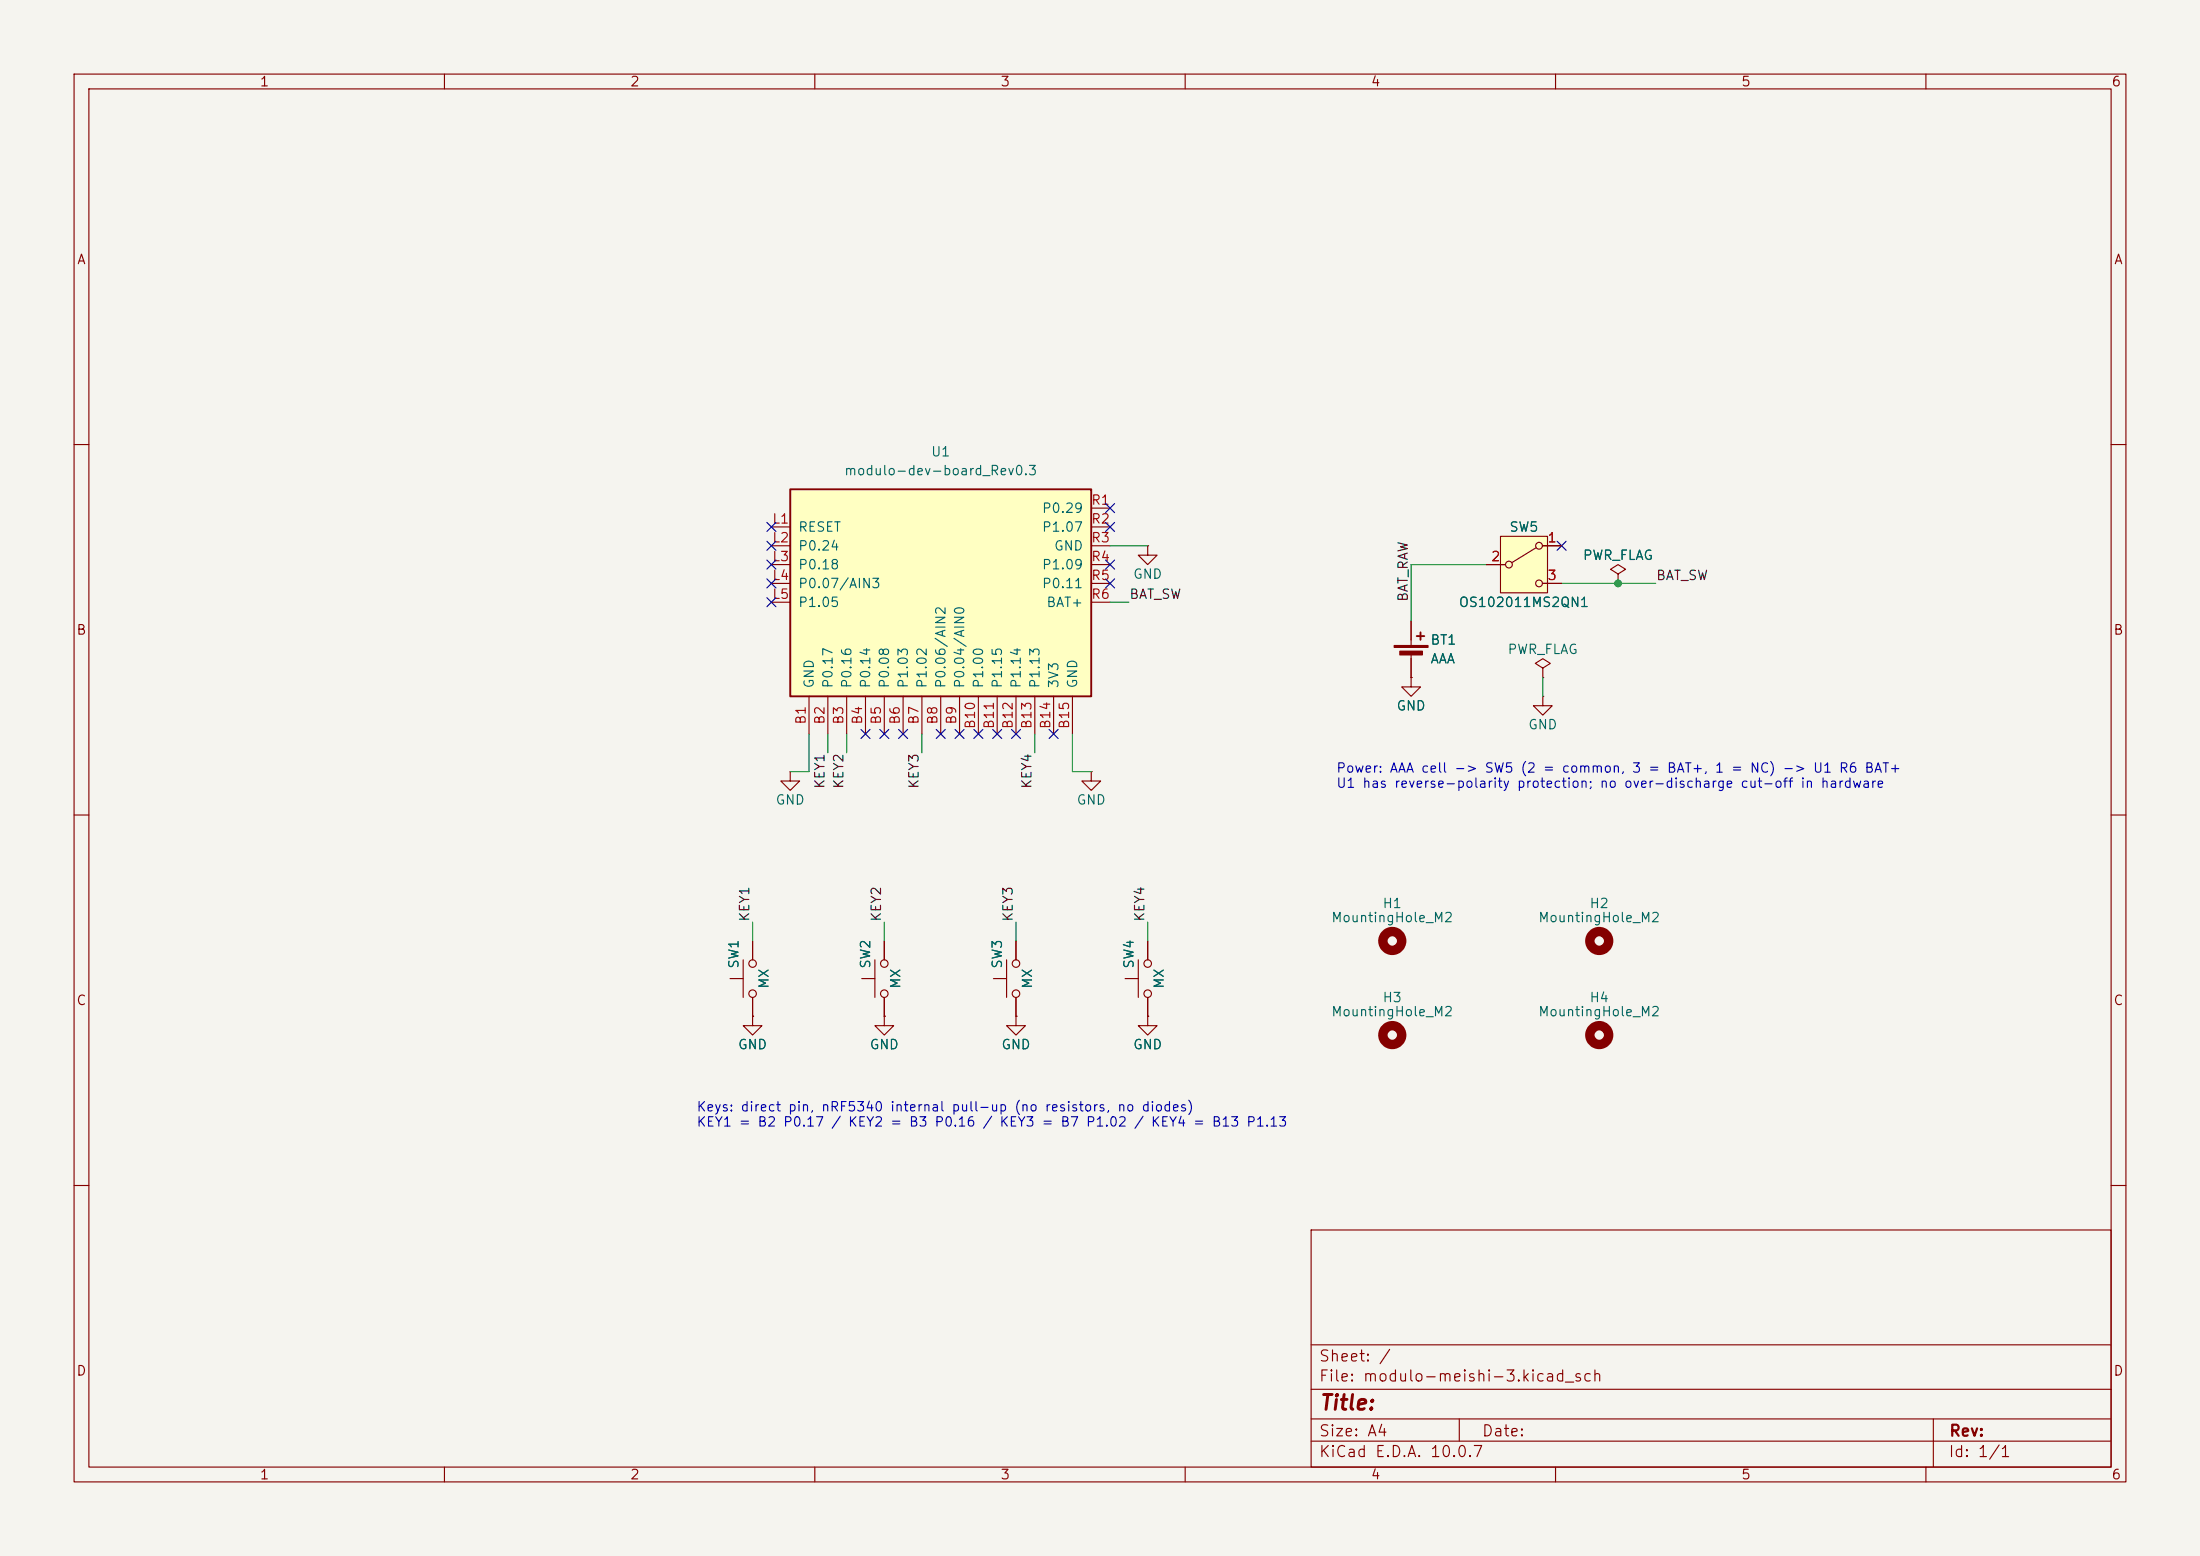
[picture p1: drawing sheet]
(kicad_sch
 (version 20260306)
 (generator "eeschema")
 (generator_version "10.0")
 (paper "A4")
 (lib_symbols
  (symbol "Device:Battery_Cell"
   (pin_numbers (hide yes))
   (pin_names
    (offset 0) (hide yes)) (exclude_from_sim no) (in_bom yes) (on_board yes)
   (in_pos_files yes)
   (duplicate_pin_numbers_are_jumpers no)
   (property "Reference" "BT" (at 2.54 2.54 0) (show_name no) (do_not_autoplace no) (effects (font (size 1.27 1.27)) (justify left)))
   (property "Value" "Battery_Cell" (at 2.54 0 0) (show_name no) (do_not_autoplace no) (effects (font (size 1.27 1.27)) (justify left)))
   (property "Footprint" "" (at 0 1.524 90) (show_name no) (do_not_autoplace no) (hide yes) (effects (font (size 1.27 1.27))))
   (property "Datasheet" "" (at 0 1.524 90) (show_name no) (do_not_autoplace no) (hide yes) (effects (font (size 1.27 1.27))))
   (property "Description" "Single-cell battery" (at 0 0 0) (show_name no) (do_not_autoplace no) (hide yes) (effects (font (size 1.27 1.27))))
   (property "Sim.Device" "V" (at 0 0 0) (show_name no) (do_not_autoplace no) (hide yes) (effects (font (size 1.27 1.27))))
   (property "Sim.Type" "DC" (at 0 0 0) (show_name no) (do_not_autoplace no) (hide yes) (effects (font (size 1.27 1.27))))
   (property "Sim.Pins" "1=+ 2=-" (at 0 0 0) (show_name no) (do_not_autoplace no) (hide yes) (effects (font (size 1.27 1.27))))
   (symbol "Battery_Cell_0_1"
    (rectangle (start -2.286 1.778) (end 2.286 1.524) (stroke (width 0) (type default)) (fill (type outline)))
    (rectangle (start -1.524 1.016) (end 1.524 0.508) (stroke (width 0) (type default)) (fill (type outline)))
    (polyline (pts (xy 0 1.778) (xy 0 2.54)) (stroke (width 0) (type default)) (fill (type none)))
    (polyline (pts (xy 0 0.762) (xy 0 0)) (stroke (width 0) (type default)) (fill (type none)))
    (polyline (pts (xy 0.762 3.048) (xy 1.778 3.048)) (stroke (width 0.254) (type default)) (fill (type none)))
    (polyline (pts (xy 1.27 3.556) (xy 1.27 2.54)) (stroke (width 0.254) (type default)) (fill (type none))))
   (symbol "Battery_Cell_1_1"
    (pin passive line (at 0 5.08 270) (length 2.54) (name "+" (effects (font (size 1.27 1.27)))) (number "1" (effects (font (size 1.27 1.27)))))
    (pin passive line (at 0 -2.54 90) (length 2.54) (name "-" (effects (font (size 1.27 1.27)))) (number "2" (effects (font (size 1.27 1.27))))))
   (embedded_fonts no))
  (symbol "Mechanical:MountingHole"
   (pin_names
    (offset 1.016)) (exclude_from_sim no) (in_bom no) (on_board yes)
   (in_pos_files yes)
   (duplicate_pin_numbers_are_jumpers no)
   (property "Reference" "H" (at 0 5.08 0) (show_name no) (do_not_autoplace no) (effects (font (size 1.27 1.27))))
   (property "Value" "MountingHole" (at 0 3.175 0) (show_name no) (do_not_autoplace no) (effects (font (size 1.27 1.27))))
   (property "Footprint" "" (at 0 0 0) (show_name no) (do_not_autoplace no) (hide yes) (effects (font (size 1.27 1.27))))
   (property "Datasheet" "" (at 0 0 0) (show_name no) (do_not_autoplace no) (hide yes) (effects (font (size 1.27 1.27))))
   (property "Description" "Mounting Hole without connection" (at 0 0 0) (show_name no) (do_not_autoplace no) (hide yes) (effects (font (size 1.27 1.27))))
   (symbol "MountingHole_0_1"
    (circle (center 0 0) (radius 1.27) (stroke (width 1.27) (type default)) (fill (type none))))
   (embedded_fonts no))
  (symbol "Switch:SW_Push"
   (pin_numbers (hide yes))
   (pin_names
    (offset 1.016) (hide yes)) (exclude_from_sim no) (in_bom yes) (on_board yes)
   (in_pos_files yes)
   (duplicate_pin_numbers_are_jumpers no)
   (property "Reference" "SW" (at 1.27 2.54 0) (show_name no) (do_not_autoplace no) (effects (font (size 1.27 1.27)) (justify left)))
   (property "Value" "SW_Push" (at 0 -1.524 0) (show_name no) (do_not_autoplace no) (effects (font (size 1.27 1.27))))
   (property "Footprint" "" (at 0 5.08 0) (show_name no) (do_not_autoplace no) (hide yes) (effects (font (size 1.27 1.27))))
   (property "Datasheet" "" (at 0 5.08 0) (show_name no) (do_not_autoplace no) (hide yes) (effects (font (size 1.27 1.27))))
   (property "Description" "Push button switch, generic, two pins" (at 0 0 0) (show_name no) (do_not_autoplace no) (hide yes) (effects (font (size 1.27 1.27))))
   (symbol "SW_Push_0_1"
    (circle (center -2.032 0) (radius 0.508) (stroke (width 0) (type default)) (fill (type none)))
    (polyline (pts (xy 0 1.27) (xy 0 3.048)) (stroke (width 0) (type default)) (fill (type none)))
    (circle (center 2.032 0) (radius 0.508) (stroke (width 0) (type default)) (fill (type none)))
    (polyline (pts (xy 2.54 1.27) (xy -2.54 1.27)) (stroke (width 0) (type default)) (fill (type none)))
    (pin passive line (at -5.08 0 0) (length 2.54) (name "1" (effects (font (size 1.27 1.27)))) (number "1" (effects (font (size 1.27 1.27)))))
    (pin passive line (at 5.08 0 180) (length 2.54) (name "2" (effects (font (size 1.27 1.27)))) (number "2" (effects (font (size 1.27 1.27))))))
   (embedded_fonts no))
  (symbol "Switch:SW_SPDT"
   (pin_names
    (offset 0) (hide yes)) (exclude_from_sim no) (in_bom yes) (on_board yes)
   (in_pos_files yes)
   (duplicate_pin_numbers_are_jumpers no)
   (property "Reference" "SW" (at 0 5.08 0) (show_name no) (do_not_autoplace no) (effects (font (size 1.27 1.27))))
   (property "Value" "SW_SPDT" (at 0 -5.08 0) (show_name no) (do_not_autoplace no) (effects (font (size 1.27 1.27))))
   (property "Footprint" "" (at 0 0 0) (show_name no) (do_not_autoplace no) (hide yes) (effects (font (size 1.27 1.27))))
   (property "Datasheet" "" (at 0 -7.62 0) (show_name no) (do_not_autoplace no) (hide yes) (effects (font (size 1.27 1.27))))
   (property "Description" "Switch, single pole double throw" (at 0 0 0) (show_name no) (do_not_autoplace no) (hide yes) (effects (font (size 1.27 1.27))))
   (symbol "SW_SPDT_0_1"
    (circle (center -2.032 0) (radius 0.4572) (stroke (width 0) (type default)) (fill (type none)))
    (polyline (pts (xy -1.651 0.254) (xy 1.651 2.286)) (stroke (width 0) (type default)) (fill (type none)))
    (circle (center 2.032 2.54) (radius 0.4572) (stroke (width 0) (type default)) (fill (type none)))
    (circle (center 2.032 -2.54) (radius 0.4572) (stroke (width 0) (type default)) (fill (type none))))
   (symbol "SW_SPDT_1_1"
    (rectangle (start -3.175 3.81) (end 3.175 -3.81) (stroke (width 0) (type default)) (fill (type background)))
    (pin passive line (at 5.08 2.54 180) (length 2.54) (name "A" (effects (font (size 1.27 1.27)))) (number "1" (effects (font (size 1.27 1.27)))))
    (pin passive line (at -5.08 0 0) (length 2.54) (name "B" (effects (font (size 1.27 1.27)))) (number "2" (effects (font (size 1.27 1.27)))))
    (pin passive line (at 5.08 -2.54 180) (length 2.54) (name "C" (effects (font (size 1.27 1.27)))) (number "3" (effects (font (size 1.27 1.27))))))
   (embedded_fonts no))
  (symbol "modulo-meishi-3:modulo-dev-board_Rev0.3"
   (pin_names
    (offset 1.016)) (exclude_from_sim no) (in_bom yes) (on_board yes)
   (in_pos_files yes)
   (duplicate_pin_numbers_are_jumpers no)
   (property "Reference" "U" (at 0 12.7 0) (show_name no) (do_not_autoplace no) (effects (font (size 1.27 1.27))))
   (property "Value" "modulo-dev-board_Rev0.3" (at 0 -20.32 0) (show_name no) (do_not_autoplace no) (effects (font (size 1.27 1.27))))
   (property "Footprint" "" (at 0 0 0) (show_name no) (do_not_autoplace no) (hide yes) (effects (font (size 1.27 1.27))))
   (property "Datasheet" "" (at 0 0 0) (show_name no) (do_not_autoplace no) (hide yes) (effects (font (size 1.27 1.27))))
   (property "Description" "" (at 0 0 0) (show_name no) (do_not_autoplace no) (hide yes) (effects (font (size 1.27 1.27))))
   (symbol "modulo-dev-board_Rev0.3_0_1"
    (rectangle (start -20.32 10.16) (end 20.32 -17.78) (stroke (width 0.254) (type default)) (fill (type background)))
    (pin power_in line (at -17.78 -22.86 90) (length 5.08) (name "GND" (effects (font (size 1.27 1.27)))) (number "B1" (effects (font (size 1.27 1.27)))))
    (pin bidirectional line (at -15.24 -22.86 90) (length 5.08) (name "P0.17" (effects (font (size 1.27 1.27)))) (number "B2" (effects (font (size 1.27 1.27)))))
    (pin bidirectional line (at -12.7 -22.86 90) (length 5.08) (name "P0.16" (effects (font (size 1.27 1.27)))) (number "B3" (effects (font (size 1.27 1.27)))))
    (pin bidirectional line (at -10.16 -22.86 90) (length 5.08) (name "P0.14" (effects (font (size 1.27 1.27)))) (number "B4" (effects (font (size 1.27 1.27)))))
    (pin bidirectional line (at -7.62 -22.86 90) (length 5.08) (name "P0.08" (effects (font (size 1.27 1.27)))) (number "B5" (effects (font (size 1.27 1.27)))))
    (pin bidirectional line (at -5.08 -22.86 90) (length 5.08) (name "P1.03" (effects (font (size 1.27 1.27)))) (number "B6" (effects (font (size 1.27 1.27)))))
    (pin bidirectional line (at -2.54 -22.86 90) (length 5.08) (name "P1.02" (effects (font (size 1.27 1.27)))) (number "B7" (effects (font (size 1.27 1.27)))))
    (pin bidirectional line (at 0 -22.86 90) (length 5.08) (name "P0.06/AIN2" (effects (font (size 1.27 1.27)))) (number "B8" (effects (font (size 1.27 1.27)))))
    (pin bidirectional line (at 2.54 -22.86 90) (length 5.08) (name "P0.04/AIN0" (effects (font (size 1.27 1.27)))) (number "B9" (effects (font (size 1.27 1.27)))))
    (pin bidirectional line (at 5.08 -22.86 90) (length 5.08) (name "P1.00" (effects (font (size 1.27 1.27)))) (number "B10" (effects (font (size 1.27 1.27)))))
    (pin bidirectional line (at 7.62 -22.86 90) (length 5.08) (name "P1.15" (effects (font (size 1.27 1.27)))) (number "B11" (effects (font (size 1.27 1.27)))))
    (pin bidirectional line (at 10.16 -22.86 90) (length 5.08) (name "P1.14" (effects (font (size 1.27 1.27)))) (number "B12" (effects (font (size 1.27 1.27)))))
    (pin bidirectional line (at 12.7 -22.86 90) (length 5.08) (name "P1.13" (effects (font (size 1.27 1.27)))) (number "B13" (effects (font (size 1.27 1.27)))))
    (pin power_out line (at 15.24 -22.86 90) (length 5.08) (name "3V3" (effects (font (size 1.27 1.27)))) (number "B14" (effects (font (size 1.27 1.27)))))
    (pin power_in line (at 17.78 -22.86 90) (length 5.08) (name "GND" (effects (font (size 1.27 1.27)))) (number "B15" (effects (font (size 1.27 1.27)))))
    (pin input line (at -22.86 5.08 0) (length 2.54) (name "RESET" (effects (font (size 1.27 1.27)))) (number "L1" (effects (font (size 1.27 1.27)))))
    (pin bidirectional line (at -22.86 2.54 0) (length 2.54) (name "P0.24" (effects (font (size 1.27 1.27)))) (number "L2" (effects (font (size 1.27 1.27)))))
    (pin bidirectional line (at -22.86 0 0) (length 2.54) (name "P0.18" (effects (font (size 1.27 1.27)))) (number "L3" (effects (font (size 1.27 1.27)))))
    (pin bidirectional line (at -22.86 -2.54 0) (length 2.54) (name "P0.07/AIN3" (effects (font (size 1.27 1.27)))) (number "L4" (effects (font (size 1.27 1.27)))))
    (pin bidirectional line (at -22.86 -5.08 0) (length 2.54) (name "P1.05" (effects (font (size 1.27 1.27)))) (number "L5" (effects (font (size 1.27 1.27)))))
    (pin bidirectional line (at 22.86 7.62 180) (length 2.54) (name "P0.29" (effects (font (size 1.27 1.27)))) (number "R1" (effects (font (size 1.27 1.27)))))
    (pin bidirectional line (at 22.86 5.08 180) (length 2.54) (name "P1.07" (effects (font (size 1.27 1.27)))) (number "R2" (effects (font (size 1.27 1.27)))))
    (pin power_in line (at 22.86 2.54 180) (length 2.54) (name "GND" (effects (font (size 1.27 1.27)))) (number "R3" (effects (font (size 1.27 1.27)))))
    (pin bidirectional line (at 22.86 0 180) (length 2.54) (name "P1.09" (effects (font (size 1.27 1.27)))) (number "R4" (effects (font (size 1.27 1.27)))))
    (pin bidirectional line (at 22.86 -2.54 180) (length 2.54) (name "P0.11" (effects (font (size 1.27 1.27)))) (number "R5" (effects (font (size 1.27 1.27)))))
    (pin power_in line (at 22.86 -5.08 180) (length 2.54) (name "BAT+" (effects (font (size 1.27 1.27)))) (number "R6" (effects (font (size 1.27 1.27))))))
   (embedded_fonts no))
  (symbol "power:GND"
   (power global)
   (pin_numbers (hide yes))
   (pin_names
    (offset 0) (hide yes)) (exclude_from_sim no) (in_bom yes) (on_board yes)
   (in_pos_files yes)
   (duplicate_pin_numbers_are_jumpers no)
   (property "Reference" "#PWR" (at 0 -6.35 0) (show_name no) (do_not_autoplace no) (hide yes) (effects (font (size 1.27 1.27))))
   (property "Value" "GND" (at 0 -3.81 0) (show_name no) (do_not_autoplace no) (effects (font (size 1.27 1.27))))
   (property "Footprint" "" (at 0 0 0) (show_name no) (do_not_autoplace no) (hide yes) (effects (font (size 1.27 1.27))))
   (property "Datasheet" "" (at 0 0 0) (show_name no) (do_not_autoplace no) (hide yes) (effects (font (size 1.27 1.27))))
   (property "Description" "Power symbol creates a global label with name \"GND\" , ground" (at 0 0 0) (show_name no) (do_not_autoplace no) (hide yes) (effects (font (size 1.27 1.27))))
   (symbol "GND_0_1"
    (polyline (pts (xy 0 0) (xy 0 -1.27) (xy 1.27 -1.27) (xy 0 -2.54) (xy -1.27 -1.27) (xy 0 -1.27)) (stroke (width 0) (type default)) (fill (type none))))
   (symbol "GND_1_1"
    (pin power_in line (at 0 0 270) (length 0) (name "" (effects (font (size 1.27 1.27)))) (number "1" (effects (font (size 1.27 1.27))))))
   (embedded_fonts no))
  (symbol "power:PWR_FLAG"
   (power global)
   (pin_numbers (hide yes))
   (pin_names
    (offset 0) (hide yes)) (exclude_from_sim no) (in_bom yes) (on_board yes)
   (in_pos_files yes)
   (duplicate_pin_numbers_are_jumpers no)
   (property "Reference" "#FLG" (at 0 1.905 0) (show_name no) (do_not_autoplace no) (hide yes) (effects (font (size 1.27 1.27))))
   (property "Value" "PWR_FLAG" (at 0 3.81 0) (show_name no) (do_not_autoplace no) (effects (font (size 1.27 1.27))))
   (property "Footprint" "" (at 0 0 0) (show_name no) (do_not_autoplace no) (hide yes) (effects (font (size 1.27 1.27))))
   (property "Datasheet" "" (at 0 0 0) (show_name no) (do_not_autoplace no) (hide yes) (effects (font (size 1.27 1.27))))
   (property "Description" "Special symbol for telling ERC where power comes from" (at 0 0 0) (show_name no) (do_not_autoplace no) (hide yes) (effects (font (size 1.27 1.27))))
   (symbol "PWR_FLAG_0_0"
    (pin power_out line (at 0 0 90) (length 0) (name "" (effects (font (size 1.27 1.27)))) (number "1" (effects (font (size 1.27 1.27))))))
   (symbol "PWR_FLAG_0_1"
    (polyline (pts (xy 0 0) (xy 0 1.27) (xy -1.016 1.905) (xy 0 2.54) (xy 1.016 1.905) (xy 0 1.27)) (stroke (width 0) (type default)) (fill (type none))))
   (embedded_fonts no)))
 (text "Keys: direct pin, nRF5340 internal pull-up (no resistors, no diodes)\nKEY1 = B2 P0.17 / KEY2 = B3 P0.16 / KEY3 = B7 P1.02 / KEY4 = B13 P1.13"
  (exclude_from_sim no)
  (at 93.98 152.4 0)
  (effects (font (size 1.27 1.27)) (justify left bottom)))
 (text "Power: AAA cell -> SW5 (2 = common, 3 = BAT+, 1 = NC) -> U1 R6 BAT+\nU1 has reverse-polarity protection; no over-discharge cut-off in hardware"
  (exclude_from_sim no)
  (at 180.34 106.68 0)
  (effects (font (size 1.27 1.27)) (justify left bottom)))
 (junction
  (at 218.44 78.74)
  (diameter 0)
  (color 0 0 0 0))
 (no_connect
  (at 142.24 99.06))
 (no_connect
  (at 104.14 81.28))
 (no_connect
  (at 116.84 99.06))
 (no_connect
  (at 132.08 99.06))
 (no_connect
  (at 149.86 78.74))
 (no_connect
  (at 121.92 99.06))
 (no_connect
  (at 119.38 99.06))
 (no_connect
  (at 104.14 73.66))
 (no_connect
  (at 104.14 76.2))
 (no_connect
  (at 104.14 71.12))
 (no_connect
  (at 149.86 76.2))
 (no_connect
  (at 149.86 68.58))
 (no_connect
  (at 134.62 99.06))
 (no_connect
  (at 129.54 99.06))
 (no_connect
  (at 210.82 73.66))
 (no_connect
  (at 137.16 99.06))
 (no_connect
  (at 104.14 78.74))
 (no_connect
  (at 127 99.06))
 (no_connect
  (at 149.86 71.12))
 (wire
  (pts (xy 190.5 76.2) (xy 200.66 76.2))
  (stroke (width 0) (type default)))
 (wire
  (pts (xy 101.6 127) (xy 101.6 124.46))
  (stroke (width 0) (type default)))
 (wire
  (pts (xy 210.82 78.74) (xy 223.52 78.74))
  (stroke (width 0) (type default)))
 (wire
  (pts (xy 119.38 127) (xy 119.38 124.46))
  (stroke (width 0) (type default)))
 (wire
  (pts (xy 137.16 127) (xy 137.16 124.46))
  (stroke (width 0) (type default)))
 (wire
  (pts (xy 208.28 91.44) (xy 208.28 93.98))
  (stroke (width 0) (type default)))
 (wire
  (pts (xy 144.78 104.14) (xy 147.32 104.14))
  (stroke (width 0) (type default)))
 (wire
  (pts (xy 124.46 99.06) (xy 124.46 101.6))
  (stroke (width 0) (type default)))
 (wire
  (pts (xy 149.86 81.28) (xy 152.4 81.28))
  (stroke (width 0) (type default)))
 (wire
  (pts (xy 154.94 127) (xy 154.94 124.46))
  (stroke (width 0) (type default)))
 (wire
  (pts (xy 114.3 99.06) (xy 114.3 101.6))
  (stroke (width 0) (type default)))
 (wire
  (pts (xy 109.22 99.06) (xy 109.22 104.14))
  (stroke (width 0) (type default)))
 (wire
  (pts (xy 139.7 99.06) (xy 139.7 101.6))
  (stroke (width 0) (type default)))
 (wire
  (pts (xy 149.86 73.66) (xy 154.94 73.66))
  (stroke (width 0) (type default)))
 (wire
  (pts (xy 144.78 99.06) (xy 144.78 104.14))
  (stroke (width 0) (type default)))
 (wire
  (pts (xy 111.76 99.06) (xy 111.76 101.6))
  (stroke (width 0) (type default)))
 (wire
  (pts (xy 109.22 104.14) (xy 106.68 104.14))
  (stroke (width 0) (type default)))
 (wire
  (pts (xy 190.5 83.82) (xy 190.5 76.2))
  (stroke (width 0) (type default)))
 (label "BAT_SW"
  (at 223.52 78.74 0)
  (effects (font (size 1.27 1.27)) (justify left bottom)))
 (label "KEY3"
  (at 137.16 124.46 90)
  (effects (font (size 1.27 1.27)) (justify left bottom)))
 (label "KEY2"
  (at 114.3 101.6 270)
  (effects (font (size 1.27 1.27)) (justify right bottom)))
 (label "KEY4"
  (at 139.7 101.6 270)
  (effects (font (size 1.27 1.27)) (justify right bottom)))
 (label "KEY1"
  (at 101.6 124.46 90)
  (effects (font (size 1.27 1.27)) (justify left bottom)))
 (label "KEY1"
  (at 111.76 101.6 270)
  (effects (font (size 1.27 1.27)) (justify right bottom)))
 (label "KEY3"
  (at 124.46 101.6 270)
  (effects (font (size 1.27 1.27)) (justify right bottom)))
 (label "KEY4"
  (at 154.94 124.46 90)
  (effects (font (size 1.27 1.27)) (justify left bottom)))
 (label "BAT_SW"
  (at 152.4 81.28 0)
  (effects (font (size 1.27 1.27)) (justify left bottom)))
 (label "BAT_RAW"
  (at 190.5 81.28 90)
  (effects (font (size 1.27 1.27)) (justify left bottom)))
 (label "KEY2"
  (at 119.38 124.46 90)
  (effects (font (size 1.27 1.27)) (justify left bottom)))
 (symbol
  (lib_id "power:GND")
  (at 154.94 137.16 0)
  (unit 1)
  (body_style 1)
  (exclude_from_sim no)
  (in_bom yes)
  (on_board yes)
  (in_pos_files yes)
  (dnp no)
  (property "Reference" "#PWR09" (at 154.94 143.51 0) (hide yes) (show_name no) (do_not_autoplace no) (effects (font (size 1.27 1.27))))
  (property "Value" "GND" (at 154.94 140.97 0) (show_name no) (do_not_autoplace no) (effects (font (size 1.27 1.27))))
  (property "Footprint" "" (at 154.94 137.16 0) (hide yes) (show_name no) (do_not_autoplace no) (effects (font (size 1.27 1.27))))
  (property "Datasheet" "" (at 154.94 137.16 0) (hide yes) (show_name no) (do_not_autoplace no) (effects (font (size 1.27 1.27))))
  (property "Description" "Power symbol creates a global label with name \"GND\" , ground" (at 154.94 137.16 0) (hide yes) (show_name no) (do_not_autoplace no) (effects (font (size 1.27 1.27))))
  (pin "1"))
 (symbol
  (lib_id "Switch:SW_Push")
  (at 137.16 132.08 90)
  (unit 1)
  (body_style 1)
  (exclude_from_sim no)
  (in_bom yes)
  (on_board yes)
  (in_pos_files yes)
  (dnp no)
  (property "Reference" "SW3" (at 134.62 130.81 0) (show_name no) (do_not_autoplace no) (effects (font (size 1.27 1.27)) (justify left)))
  (property "Value" "MX" (at 138.684 132.08 0) (show_name no) (do_not_autoplace no) (effects (font (size 1.27 1.27))))
  (property "Footprint" "Button_Switch_Keyboard:SW_Cherry_MX_1.00u_PCB" (at 137.16 132.08 0) (hide yes) (show_name no) (do_not_autoplace no) (effects (font (size 1.27 1.27))))
  (property "Datasheet" "" (at 137.16 132.08 0) (hide yes) (show_name no) (do_not_autoplace no) (effects (font (size 1.27 1.27))))
  (property "Description" "Push button switch, generic, two pins" (at 137.16 132.08 0) (hide yes) (show_name no) (do_not_autoplace no) (effects (font (size 1.27 1.27))))
  (pin "2")
  (pin "1"))
 (symbol
  (lib_id "power:PWR_FLAG")
  (at 208.28 91.44 0)
  (unit 1)
  (body_style 1)
  (exclude_from_sim no)
  (in_bom yes)
  (on_board yes)
  (in_pos_files yes)
  (dnp no)
  (property "Reference" "#FLG02" (at 208.28 89.535 0) (hide yes) (show_name no) (do_not_autoplace no) (effects (font (size 1.27 1.27))))
  (property "Value" "PWR_FLAG" (at 208.28 87.63 0) (show_name no) (do_not_autoplace no) (effects (font (size 1.27 1.27))))
  (property "Footprint" "" (at 208.28 91.44 0) (hide yes) (show_name no) (do_not_autoplace no) (effects (font (size 1.27 1.27))))
  (property "Datasheet" "" (at 208.28 91.44 0) (hide yes) (show_name no) (do_not_autoplace no) (effects (font (size 1.27 1.27))))
  (property "Description" "Special symbol for telling ERC where power comes from" (at 208.28 91.44 0) (hide yes) (show_name no) (do_not_autoplace no) (effects (font (size 1.27 1.27))))
  (pin "1"))
 (symbol
  (lib_id "power:PWR_FLAG")
  (at 218.44 78.74 0)
  (unit 1)
  (body_style 1)
  (exclude_from_sim no)
  (in_bom yes)
  (on_board yes)
  (in_pos_files yes)
  (dnp no)
  (property "Reference" "#FLG01" (at 218.44 76.835 0) (hide yes) (show_name no) (do_not_autoplace no) (effects (font (size 1.27 1.27))))
  (property "Value" "PWR_FLAG" (at 218.44 74.93 0) (show_name no) (do_not_autoplace no) (effects (font (size 1.27 1.27))))
  (property "Footprint" "" (at 218.44 78.74 0) (hide yes) (show_name no) (do_not_autoplace no) (effects (font (size 1.27 1.27))))
  (property "Datasheet" "" (at 218.44 78.74 0) (hide yes) (show_name no) (do_not_autoplace no) (effects (font (size 1.27 1.27))))
  (property "Description" "Special symbol for telling ERC where power comes from" (at 218.44 78.74 0) (hide yes) (show_name no) (do_not_autoplace no) (effects (font (size 1.27 1.27))))
  (pin "1"))
 (symbol
  (lib_id "power:GND")
  (at 154.94 73.66 0)
  (unit 1)
  (body_style 1)
  (exclude_from_sim no)
  (in_bom yes)
  (on_board yes)
  (in_pos_files yes)
  (dnp no)
  (property "Reference" "#PWR01" (at 154.94 80.01 0) (hide yes) (show_name no) (do_not_autoplace no) (effects (font (size 1.27 1.27))))
  (property "Value" "GND" (at 154.94 77.47 0) (show_name no) (do_not_autoplace no) (effects (font (size 1.27 1.27))))
  (property "Footprint" "" (at 154.94 73.66 0) (hide yes) (show_name no) (do_not_autoplace no) (effects (font (size 1.27 1.27))))
  (property "Datasheet" "" (at 154.94 73.66 0) (hide yes) (show_name no) (do_not_autoplace no) (effects (font (size 1.27 1.27))))
  (property "Description" "Power symbol creates a global label with name \"GND\" , ground" (at 154.94 73.66 0) (hide yes) (show_name no) (do_not_autoplace no) (effects (font (size 1.27 1.27))))
  (pin "1"))
 (symbol
  (lib_id "Switch:SW_Push")
  (at 101.6 132.08 90)
  (unit 1)
  (body_style 1)
  (exclude_from_sim no)
  (in_bom yes)
  (on_board yes)
  (in_pos_files yes)
  (dnp no)
  (property "Reference" "SW1" (at 99.06 130.81 0) (show_name no) (do_not_autoplace no) (effects (font (size 1.27 1.27)) (justify left)))
  (property "Value" "MX" (at 103.124 132.08 0) (show_name no) (do_not_autoplace no) (effects (font (size 1.27 1.27))))
  (property "Footprint" "Button_Switch_Keyboard:SW_Cherry_MX_1.00u_PCB" (at 101.6 132.08 0) (hide yes) (show_name no) (do_not_autoplace no) (effects (font (size 1.27 1.27))))
  (property "Datasheet" "" (at 101.6 132.08 0) (hide yes) (show_name no) (do_not_autoplace no) (effects (font (size 1.27 1.27))))
  (property "Description" "Push button switch, generic, two pins" (at 101.6 132.08 0) (hide yes) (show_name no) (do_not_autoplace no) (effects (font (size 1.27 1.27))))
  (pin "2")
  (pin "1"))
 (symbol
  (lib_id "Switch:SW_SPDT")
  (at 205.74 76.2 0)
  (unit 1)
  (body_style 1)
  (exclude_from_sim no)
  (in_bom yes)
  (on_board yes)
  (in_pos_files yes)
  (dnp no)
  (property "Reference" "SW5" (at 205.74 71.12 0) (show_name no) (do_not_autoplace no) (effects (font (size 1.27 1.27))))
  (property "Value" "OS102011MS2QN1" (at 205.74 81.28 0) (show_name no) (do_not_autoplace no) (effects (font (size 1.27 1.27))))
  (property "Footprint" "Button_Switch_THT:SW_Slide_SPDT_Straight_CK_OS102011MS2Q" (at 205.74 76.2 0) (hide yes) (show_name no) (do_not_autoplace no) (effects (font (size 1.27 1.27))))
  (property "Datasheet" "" (at 205.74 76.2 0) (hide yes) (show_name no) (do_not_autoplace no) (effects (font (size 1.27 1.27))))
  (property "Description" "Switch, single pole double throw" (at 205.74 76.2 0) (hide yes) (show_name no) (do_not_autoplace no) (effects (font (size 1.27 1.27))))
  (property "MPN" "OS102011MS2QN1" (at 205.74 76.2 0) (hide yes) (show_name no) (do_not_autoplace no) (effects (font (size 1.27 1.27))))
  (property "Manufacturer" "C&K" (at 205.74 76.2 0) (hide yes) (show_name no) (do_not_autoplace no) (effects (font (size 1.27 1.27))))
  (pin "3")
  (pin "2")
  (pin "1"))
 (symbol
  (lib_id "Mechanical:MountingHole")
  (at 187.96 127 0)
  (unit 1)
  (body_style 1)
  (exclude_from_sim no)
  (in_bom no)
  (on_board yes)
  (in_pos_files no)
  (dnp no)
  (property "Reference" "H1" (at 187.96 121.92 0) (show_name no) (do_not_autoplace no) (effects (font (size 1.27 1.27))))
  (property "Value" "MountingHole_M2" (at 187.96 123.825 0) (show_name no) (do_not_autoplace no) (effects (font (size 1.27 1.27))))
  (property "Footprint" "MountingHole:MountingHole_2.2mm_M2" (at 187.96 127 0) (hide yes) (show_name no) (do_not_autoplace no) (effects (font (size 1.27 1.27))))
  (property "Datasheet" "" (at 187.96 127 0) (hide yes) (show_name no) (do_not_autoplace no) (effects (font (size 1.27 1.27))))
  (property "Description" "Mounting Hole without connection" (at 187.96 127 0) (hide yes) (show_name no) (do_not_autoplace no) (effects (font (size 1.27 1.27)))))
 (symbol
  (lib_id "modulo-meishi-3:modulo-dev-board_Rev0.3")
  (at 127 76.2 0)
  (unit 1)
  (body_style 1)
  (exclude_from_sim no)
  (in_bom yes)
  (on_board yes)
  (in_pos_files yes)
  (dnp no)
  (property "Reference" "U1" (at 127 60.96 0) (show_name no) (do_not_autoplace no) (effects (font (size 1.27 1.27))))
  (property "Value" "modulo-dev-board_Rev0.3" (at 127 63.5 0) (show_name no) (do_not_autoplace no) (effects (font (size 1.27 1.27))))
  (property "Footprint" "modulo-meishi-3:modulo-dev-board_Rev0.3" (at 127 76.2 0) (hide yes) (show_name no) (do_not_autoplace no) (effects (font (size 1.27 1.27))))
  (property "Datasheet" "" (at 127 76.2 0) (hide yes) (show_name no) (do_not_autoplace no) (effects (font (size 1.27 1.27))))
  (property "Description" "" (at 127 76.2 0) (hide yes) (show_name no) (do_not_autoplace no) (effects (font (size 1.27 1.27))))
  (pin "B5")
  (pin "B11")
  (pin "R3")
  (pin "R6")
  (pin "R5")
  (pin "B3")
  (pin "B10")
  (pin "B4")
  (pin "B9")
  (pin "B8")
  (pin "B1")
  (pin "B2")
  (pin "B6")
  (pin "B7")
  (pin "L3")
  (pin "L2")
  (pin "L1")
  (pin "B14")
  (pin "R2")
  (pin "B15")
  (pin "L4")
  (pin "R1")
  (pin "L5")
  (pin "R4")
  (pin "B12")
  (pin "B13"))
 (symbol
  (lib_id "Switch:SW_Push")
  (at 154.94 132.08 90)
  (unit 1)
  (body_style 1)
  (exclude_from_sim no)
  (in_bom yes)
  (on_board yes)
  (in_pos_files yes)
  (dnp no)
  (property "Reference" "SW4" (at 152.4 130.81 0) (show_name no) (do_not_autoplace no) (effects (font (size 1.27 1.27)) (justify left)))
  (property "Value" "MX" (at 156.464 132.08 0) (show_name no) (do_not_autoplace no) (effects (font (size 1.27 1.27))))
  (property "Footprint" "Button_Switch_Keyboard:SW_Cherry_MX_1.00u_PCB" (at 154.94 132.08 0) (hide yes) (show_name no) (do_not_autoplace no) (effects (font (size 1.27 1.27))))
  (property "Datasheet" "" (at 154.94 132.08 0) (hide yes) (show_name no) (do_not_autoplace no) (effects (font (size 1.27 1.27))))
  (property "Description" "Push button switch, generic, two pins" (at 154.94 132.08 0) (hide yes) (show_name no) (do_not_autoplace no) (effects (font (size 1.27 1.27))))
  (pin "2")
  (pin "1"))
 (symbol
  (lib_id "power:GND")
  (at 147.32 104.14 0)
  (unit 1)
  (body_style 1)
  (exclude_from_sim no)
  (in_bom yes)
  (on_board yes)
  (in_pos_files yes)
  (dnp no)
  (property "Reference" "#PWR03" (at 147.32 110.49 0) (hide yes) (show_name no) (do_not_autoplace no) (effects (font (size 1.27 1.27))))
  (property "Value" "GND" (at 147.32 107.95 0) (show_name no) (do_not_autoplace no) (effects (font (size 1.27 1.27))))
  (property "Footprint" "" (at 147.32 104.14 0) (hide yes) (show_name no) (do_not_autoplace no) (effects (font (size 1.27 1.27))))
  (property "Datasheet" "" (at 147.32 104.14 0) (hide yes) (show_name no) (do_not_autoplace no) (effects (font (size 1.27 1.27))))
  (property "Description" "Power symbol creates a global label with name \"GND\" , ground" (at 147.32 104.14 0) (hide yes) (show_name no) (do_not_autoplace no) (effects (font (size 1.27 1.27))))
  (pin "1"))
 (symbol
  (lib_id "power:GND")
  (at 101.6 137.16 0)
  (unit 1)
  (body_style 1)
  (exclude_from_sim no)
  (in_bom yes)
  (on_board yes)
  (in_pos_files yes)
  (dnp no)
  (property "Reference" "#PWR06" (at 101.6 143.51 0) (hide yes) (show_name no) (do_not_autoplace no) (effects (font (size 1.27 1.27))))
  (property "Value" "GND" (at 101.6 140.97 0) (show_name no) (do_not_autoplace no) (effects (font (size 1.27 1.27))))
  (property "Footprint" "" (at 101.6 137.16 0) (hide yes) (show_name no) (do_not_autoplace no) (effects (font (size 1.27 1.27))))
  (property "Datasheet" "" (at 101.6 137.16 0) (hide yes) (show_name no) (do_not_autoplace no) (effects (font (size 1.27 1.27))))
  (property "Description" "Power symbol creates a global label with name \"GND\" , ground" (at 101.6 137.16 0) (hide yes) (show_name no) (do_not_autoplace no) (effects (font (size 1.27 1.27))))
  (pin "1"))
 (symbol
  (lib_id "power:GND")
  (at 106.68 104.14 0)
  (unit 1)
  (body_style 1)
  (exclude_from_sim no)
  (in_bom yes)
  (on_board yes)
  (in_pos_files yes)
  (dnp no)
  (property "Reference" "#PWR02" (at 106.68 110.49 0) (hide yes) (show_name no) (do_not_autoplace no) (effects (font (size 1.27 1.27))))
  (property "Value" "GND" (at 106.68 107.95 0) (show_name no) (do_not_autoplace no) (effects (font (size 1.27 1.27))))
  (property "Footprint" "" (at 106.68 104.14 0) (hide yes) (show_name no) (do_not_autoplace no) (effects (font (size 1.27 1.27))))
  (property "Datasheet" "" (at 106.68 104.14 0) (hide yes) (show_name no) (do_not_autoplace no) (effects (font (size 1.27 1.27))))
  (property "Description" "Power symbol creates a global label with name \"GND\" , ground" (at 106.68 104.14 0) (hide yes) (show_name no) (do_not_autoplace no) (effects (font (size 1.27 1.27))))
  (pin "1"))
 (symbol
  (lib_id "Mechanical:MountingHole")
  (at 187.96 139.7 0)
  (unit 1)
  (body_style 1)
  (exclude_from_sim no)
  (in_bom no)
  (on_board yes)
  (in_pos_files no)
  (dnp no)
  (property "Reference" "H3" (at 187.96 134.62 0) (show_name no) (do_not_autoplace no) (effects (font (size 1.27 1.27))))
  (property "Value" "MountingHole_M2" (at 187.96 136.525 0) (show_name no) (do_not_autoplace no) (effects (font (size 1.27 1.27))))
  (property "Footprint" "MountingHole:MountingHole_2.2mm_M2" (at 187.96 139.7 0) (hide yes) (show_name no) (do_not_autoplace no) (effects (font (size 1.27 1.27))))
  (property "Datasheet" "" (at 187.96 139.7 0) (hide yes) (show_name no) (do_not_autoplace no) (effects (font (size 1.27 1.27))))
  (property "Description" "Mounting Hole without connection" (at 187.96 139.7 0) (hide yes) (show_name no) (do_not_autoplace no) (effects (font (size 1.27 1.27)))))
 (symbol
  (lib_id "Switch:SW_Push")
  (at 119.38 132.08 90)
  (unit 1)
  (body_style 1)
  (exclude_from_sim no)
  (in_bom yes)
  (on_board yes)
  (in_pos_files yes)
  (dnp no)
  (property "Reference" "SW2" (at 116.84 130.81 0) (show_name no) (do_not_autoplace no) (effects (font (size 1.27 1.27)) (justify left)))
  (property "Value" "MX" (at 120.904 132.08 0) (show_name no) (do_not_autoplace no) (effects (font (size 1.27 1.27))))
  (property "Footprint" "Button_Switch_Keyboard:SW_Cherry_MX_1.00u_PCB" (at 119.38 132.08 0) (hide yes) (show_name no) (do_not_autoplace no) (effects (font (size 1.27 1.27))))
  (property "Datasheet" "" (at 119.38 132.08 0) (hide yes) (show_name no) (do_not_autoplace no) (effects (font (size 1.27 1.27))))
  (property "Description" "Push button switch, generic, two pins" (at 119.38 132.08 0) (hide yes) (show_name no) (do_not_autoplace no) (effects (font (size 1.27 1.27))))
  (pin "2")
  (pin "1"))
 (symbol
  (lib_id "power:GND")
  (at 190.5 91.44 0)
  (unit 1)
  (body_style 1)
  (exclude_from_sim no)
  (in_bom yes)
  (on_board yes)
  (in_pos_files yes)
  (dnp no)
  (property "Reference" "#PWR04" (at 190.5 97.79 0) (hide yes) (show_name no) (do_not_autoplace no) (effects (font (size 1.27 1.27))))
  (property "Value" "GND" (at 190.5 95.25 0) (show_name no) (do_not_autoplace no) (effects (font (size 1.27 1.27))))
  (property "Footprint" "" (at 190.5 91.44 0) (hide yes) (show_name no) (do_not_autoplace no) (effects (font (size 1.27 1.27))))
  (property "Datasheet" "" (at 190.5 91.44 0) (hide yes) (show_name no) (do_not_autoplace no) (effects (font (size 1.27 1.27))))
  (property "Description" "Power symbol creates a global label with name \"GND\" , ground" (at 190.5 91.44 0) (hide yes) (show_name no) (do_not_autoplace no) (effects (font (size 1.27 1.27))))
  (pin "1"))
 (symbol
  (lib_id "power:GND")
  (at 137.16 137.16 0)
  (unit 1)
  (body_style 1)
  (exclude_from_sim no)
  (in_bom yes)
  (on_board yes)
  (in_pos_files yes)
  (dnp no)
  (property "Reference" "#PWR08" (at 137.16 143.51 0) (hide yes) (show_name no) (do_not_autoplace no) (effects (font (size 1.27 1.27))))
  (property "Value" "GND" (at 137.16 140.97 0) (show_name no) (do_not_autoplace no) (effects (font (size 1.27 1.27))))
  (property "Footprint" "" (at 137.16 137.16 0) (hide yes) (show_name no) (do_not_autoplace no) (effects (font (size 1.27 1.27))))
  (property "Datasheet" "" (at 137.16 137.16 0) (hide yes) (show_name no) (do_not_autoplace no) (effects (font (size 1.27 1.27))))
  (property "Description" "Power symbol creates a global label with name \"GND\" , ground" (at 137.16 137.16 0) (hide yes) (show_name no) (do_not_autoplace no) (effects (font (size 1.27 1.27))))
  (pin "1"))
 (symbol
  (lib_id "power:GND")
  (at 119.38 137.16 0)
  (unit 1)
  (body_style 1)
  (exclude_from_sim no)
  (in_bom yes)
  (on_board yes)
  (in_pos_files yes)
  (dnp no)
  (property "Reference" "#PWR07" (at 119.38 143.51 0) (hide yes) (show_name no) (do_not_autoplace no) (effects (font (size 1.27 1.27))))
  (property "Value" "GND" (at 119.38 140.97 0) (show_name no) (do_not_autoplace no) (effects (font (size 1.27 1.27))))
  (property "Footprint" "" (at 119.38 137.16 0) (hide yes) (show_name no) (do_not_autoplace no) (effects (font (size 1.27 1.27))))
  (property "Datasheet" "" (at 119.38 137.16 0) (hide yes) (show_name no) (do_not_autoplace no) (effects (font (size 1.27 1.27))))
  (property "Description" "Power symbol creates a global label with name \"GND\" , ground" (at 119.38 137.16 0) (hide yes) (show_name no) (do_not_autoplace no) (effects (font (size 1.27 1.27))))
  (pin "1"))
 (symbol
  (lib_id "power:GND")
  (at 208.28 93.98 0)
  (unit 1)
  (body_style 1)
  (exclude_from_sim no)
  (in_bom yes)
  (on_board yes)
  (in_pos_files yes)
  (dnp no)
  (property "Reference" "#PWR05" (at 208.28 100.33 0) (hide yes) (show_name no) (do_not_autoplace no) (effects (font (size 1.27 1.27))))
  (property "Value" "GND" (at 208.28 97.79 0) (show_name no) (do_not_autoplace no) (effects (font (size 1.27 1.27))))
  (property "Footprint" "" (at 208.28 93.98 0) (hide yes) (show_name no) (do_not_autoplace no) (effects (font (size 1.27 1.27))))
  (property "Datasheet" "" (at 208.28 93.98 0) (hide yes) (show_name no) (do_not_autoplace no) (effects (font (size 1.27 1.27))))
  (property "Description" "Power symbol creates a global label with name \"GND\" , ground" (at 208.28 93.98 0) (hide yes) (show_name no) (do_not_autoplace no) (effects (font (size 1.27 1.27))))
  (pin "1"))
 (symbol
  (lib_id "Mechanical:MountingHole")
  (at 215.9 139.7 0)
  (unit 1)
  (body_style 1)
  (exclude_from_sim no)
  (in_bom no)
  (on_board yes)
  (in_pos_files no)
  (dnp no)
  (property "Reference" "H4" (at 215.9 134.62 0) (show_name no) (do_not_autoplace no) (effects (font (size 1.27 1.27))))
  (property "Value" "MountingHole_M2" (at 215.9 136.525 0) (show_name no) (do_not_autoplace no) (effects (font (size 1.27 1.27))))
  (property "Footprint" "MountingHole:MountingHole_2.2mm_M2" (at 215.9 139.7 0) (hide yes) (show_name no) (do_not_autoplace no) (effects (font (size 1.27 1.27))))
  (property "Datasheet" "" (at 215.9 139.7 0) (hide yes) (show_name no) (do_not_autoplace no) (effects (font (size 1.27 1.27))))
  (property "Description" "Mounting Hole without connection" (at 215.9 139.7 0) (hide yes) (show_name no) (do_not_autoplace no) (effects (font (size 1.27 1.27)))))
 (symbol
  (lib_id "Mechanical:MountingHole")
  (at 215.9 127 0)
  (unit 1)
  (body_style 1)
  (exclude_from_sim no)
  (in_bom no)
  (on_board yes)
  (in_pos_files no)
  (dnp no)
  (property "Reference" "H2" (at 215.9 121.92 0) (show_name no) (do_not_autoplace no) (effects (font (size 1.27 1.27))))
  (property "Value" "MountingHole_M2" (at 215.9 123.825 0) (show_name no) (do_not_autoplace no) (effects (font (size 1.27 1.27))))
  (property "Footprint" "MountingHole:MountingHole_2.2mm_M2" (at 215.9 127 0) (hide yes) (show_name no) (do_not_autoplace no) (effects (font (size 1.27 1.27))))
  (property "Datasheet" "" (at 215.9 127 0) (hide yes) (show_name no) (do_not_autoplace no) (effects (font (size 1.27 1.27))))
  (property "Description" "Mounting Hole without connection" (at 215.9 127 0) (hide yes) (show_name no) (do_not_autoplace no) (effects (font (size 1.27 1.27)))))
 (symbol
  (lib_id "Device:Battery_Cell")
  (at 190.5 88.9 0)
  (unit 1)
  (body_style 1)
  (exclude_from_sim no)
  (in_bom yes)
  (on_board yes)
  (in_pos_files yes)
  (dnp no)
  (property "Reference" "BT1" (at 193.04 86.36 0) (show_name no) (do_not_autoplace no) (effects (font (size 1.27 1.27)) (justify left)))
  (property "Value" "AAA" (at 193.04 88.9 0) (show_name no) (do_not_autoplace no) (effects (font (size 1.27 1.27)) (justify left)))
  (property "Footprint" "modulo-meishi-3:BatteryClip_Keystone_82_Pair_1xAAA" (at 190.5 88.9 0) (hide yes) (show_name no) (do_not_autoplace no) (effects (font (size 1.27 1.27))))
  (property "Datasheet" "" (at 190.5 88.9 0) (hide yes) (show_name no) (do_not_autoplace no) (effects (font (size 1.27 1.27))))
  (property "Description" "Single-cell battery" (at 190.5 88.9 0) (hide yes) (show_name no) (do_not_autoplace no) (effects (font (size 1.27 1.27))))
  (property "MPN" "82 (x2)" (at 190.5 88.9 0) (hide yes) (show_name no) (do_not_autoplace no) (effects (font (size 1.27 1.27))))
  (property "Manufacturer" "Keystone Electronics" (at 190.5 88.9 0) (hide yes) (show_name no) (do_not_autoplace no) (effects (font (size 1.27 1.27))))
  (pin "2")
  (pin "1"))
 (sheet_instances
  (path ""
   (page "1")))
 (embedded_fonts no))
